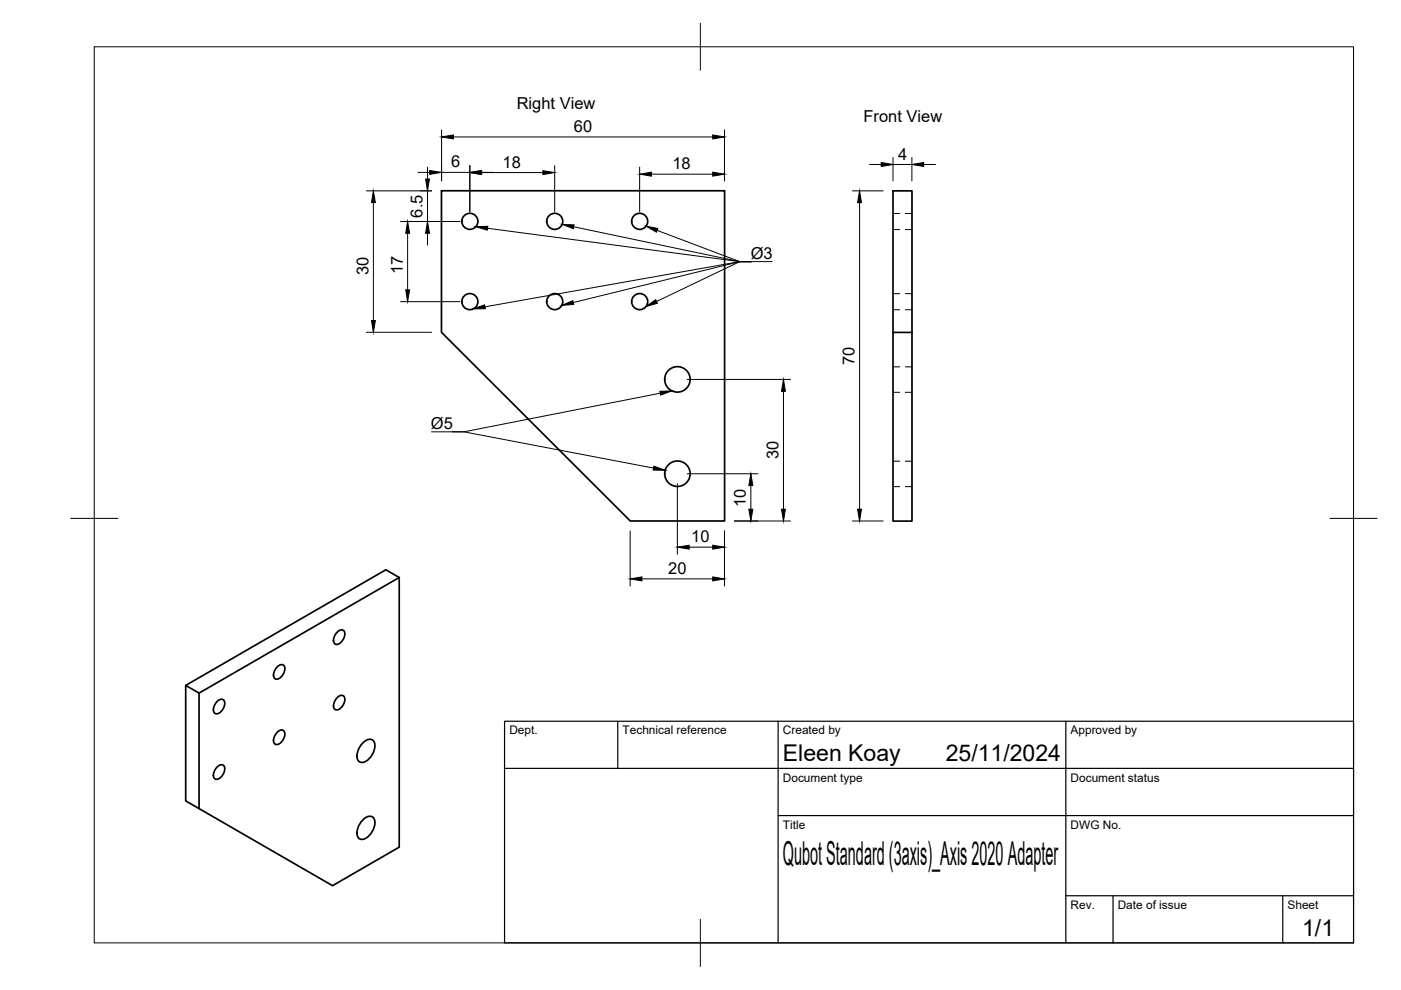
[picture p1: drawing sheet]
<svg xmlns="http://www.w3.org/2000/svg" width="297mm" height="210mm" viewBox="0 0 297 210" stroke-linecap="round" stroke-linejoin="round" font-family="sans-serif">
<!-- layer: Visible -->
<g fill="none" stroke="#000" stroke-width=".36">
<path d="M93.6 40.4h60v70.1h-20l-40-40zM189.3 70.5h4.1v40h-4.1zM189.3 70.5v-30h4.1v30M71.5 134a.88 .88 0 0 1 1.6 0 2.22 2.22 0 0 1-1.9 2.6 1.47 1.47 0 0 1 0-2.2zM84.6 122.4l-42.4 24.6M39.4 145.3v24.5l31.1 18 14.1-8.2v-57.2l-2.8-1.6-42.4 24.5 2.8 1.7v24.4M46.1 148.7a.88 .88 0 0 1 1.5 0 2.22 2.22 0 0 1-1.9 2.6 1.47 1.47 0 0 1 0-2.2zM58.8 141.4a.88 .88 0 0 1 1.5 0 2.22 2.22 0 0 1-1.8 2.6 1.47 1.47 0 0 1 0-2.3zM58.8 155.2a.88 .88 0 0 1 1.5 0 2.22 2.22 0 0 1-1.8 2.7 1.47 1.47 0 0 1 0-2.3zM71.5 147.9a.88 .88 0 0 1 1.6 0 2.22 2.22 0 0 1-1.9 2.6 1.47 1.47 0 0 1 0-2.2zM76.7 157.7a1.62 1.62 0 0 1 2.5-.6 3.5 3.5 0 0 1-2.6 4.6 1.62 1.62 0 0 1-.7-2.5zM46.1 162.6a.88 .88 0 0 1 1.5 0 2.22 2.22 0 0 1-1.9 2.6 1.47 1.47 0 0 1 0-2.2z"/>
<path d="M76.7 174a1.62 1.62 0 0 1 2.5-.5 3.5 3.5 0 0 1-2.6 4.5 1.62 1.62 0 0 1-.7-2.5z"/>
<circle cx="99.6" cy="46.9" r="1.7"/>
<circle cx="117.6" cy="46.9" r="1.7"/>
<circle cx="135.6" cy="46.9" r="1.7"/>
<circle cx="99.6" cy="63.9" r="1.7"/>
<circle cx="117.6" cy="63.9" r="1.7"/>
<circle cx="135.6" cy="63.9" r="1.7"/>
<circle cx="143.6" cy="80.4" r="2.7"/>
<circle cx="143.6" cy="100.4" r="2.7"/>
</g>
<!-- layer: Hidden -->
<g fill="none" stroke="#000" stroke-width=".21">
<path d="M189.3 45.3h1.5M189.3 48.7h1.5M191.9 45.3h1.5M191.9 48.7h1.5M189.3 62.3h1.5M189.3 65.7h1.5M189.3 77.8h1.5M191.9 62.3h1.5M191.9 65.7h1.5M191.9 77.8h1.5M189.3 97.8h1.5M189.3 83.2h1.5"/>
<path d="M191.9 97.8h1.5M191.9 83.2h1.5M189.3 103.2h1.5M191.9 103.2h1.5"/>
</g>
<!-- layer: BORDER -->
<path d="M20 9.9h267v190h-267zM148.5 4.9v10M15 109.9h10M282 109.9h10M148.5 194.9v10" fill="none" stroke="#000" stroke-width=".21"/>
<!-- layer: TITLEBLOCK -->
<path d="M107 152.9h180v47h-180zM131 152.9v10M165 152.9v47M226 152.9v47M107 162.9h180M165 172.9h122M226 189.9h61M236 189.9v10M272 189.9v10" fill="none" stroke="#000" stroke-width=".25"/>
<!-- layer: FD_Dimensions -->
<g fill="none" stroke="#000" stroke-width=".21">
<path d="M88.6 36.5h2.5M90.6 35.4v2.6M93.6 27.5v10.8M93.6 36.5h6M96.1 29h55M99.6 35.1v9.8M102.1 36.5l13 .1M117.6 35.1v9.8M135.6 35.4v9.5M138.1 36.9h13M153.6 27.5v10.8M184.3 34.9h2.5"/>
<path d="M189.3 33.4v5M189.3 34.9h4M193.3 33.4v5M195.8 34.9h2.6M77.7 40.5h13.8M79.2 43v25M84.9 47h12.6M86.4 49.5v12M90.6 40.5v6.5M90.6 49.5v2.5M180.7 40.5h6.5M182.2 43v65"/>
<path d="M77.7 70.5h13.8M84.9 64h12.6M145.7 80.4h21.9M166.1 83v25M133.6 112.6v11.6M143.6 102.5v15M145.7 100.4h15M146.1 116h5M153.6 112.6v11.6M155.7 110.5h11.9M159.2 102.9v5.1M180.7 110.5h6.5"/>
<path d="M136.1 122.7h15"/>
</g>
<g fill="#000" stroke="#000" stroke-width=".21">
<path d="M90.2 38h.9l-.5 2.5zM91.1 36.1l2.5 .4-2.5 .5zM93.6 29l2.5-.4v.9zM99.6 36.5l2.5-.4v.9zM99.6 36.6l2.5-.4v.8zM115.1 36.2l2.5 .4-2.5 .4zM135.6 36.9l2.5-.4v.9zM151.1 28.6l2.5 .4-2.5 .5zM151.1 36.5l2.5 .4-2.5 .5zM186.8 34.5l2.5 .4-2.5 .4zM193.3 34.9l2.5-.4v.8zM79.2 40.5l.4 2.5h-.8z"/>
<path d="M86.4 47l.4 2.5h-.8zM90.6 47l.5 2.5h-.9zM182.2 40.5l.4 2.5h-.8zM78.8 68h.8l-.4 2.5zM86 61.5h.8l-.4 2.5zM166.1 80.4l.4 2.6h-.8zM143.6 116l2.5-.4v.8zM151.1 115.6l2.5 .4-2.5 .4zM159.2 100.4l.4 2.5h-.8zM158.8 108h.8l-.4 2.5zM165.7 108h.8l-.4 2.5zM181.8 108h.8l-.4 2.5z"/>
<path d="M133.6 122.7l2.5-.4v.9zM151.1 122.3l2.5 .4-2.5 .5z"/>
</g>
<!-- layer: Leaders -->
<path d="M100.9 48.1l2.5-.1-.1 .8zM119.2 47.6l2.5 .1-.1 .8zM137 48l2.5 .4-.3 .8zM100.4 65.5l2.3-.9 .2 .9zM119.1 64.7l2.4-1 .1 .9zM136.9 65l2.1-1.5 .4 .8zM138.6 98.8l2.4 .9h-2.5zM139.9 83l2.5-.1-2.3 .9z" fill="#000" stroke="#000" stroke-width=".21"/>
<path d="M103.4 48.4l53.4 7.1h6.9M121.6 48.1l35.2 7.4h2.5M139.3 48.8l17.5 6.7h2.5M159.3 55.5h-2.5l-54 9.6M159.3 55.5h-2.5l-35.3 8.6M159.3 55.5h-2.5l-17.6 8.4M95.9 91.6h2.5l40.2 7.6M140 83.4l-41.6 8.2h-6.9" fill="none" stroke="#000" stroke-width=".21"/>
<text font-size="7" x="166" y="183.4">Qubot Standard (3axis)_Axis 2020 Adapter</text>
<g font-size="4.9">
<text x="166" y="161.4">Eleen Koay</text>
<text x="200.5" y="161.4">25/11/2024</text>
<text x="276.1" y="198.6">1/1</text>
</g>
<g font-size="3.5">
<text x="109.6" y="23">Right View</text>
<text x="121.7" y="28">60</text>
<text x="183.1" y="25.8">Front View</text>
<text x="95.7" y="35.5">6</text>
<text x="106.6" y="35.6">18</text>
<text x="142.6" y="35.9">18</text>
<text x="190.4" y="33.9">4</text>
<text x="89.6" y="46.1" transform="rotate(-90 89.6 46.1)">6.5</text>
<text x="78.1" y="58.3" transform="rotate(-90 78.1 58.3)">30</text>
<text x="85.4" y="58" transform="rotate(-90 85.4 58)">17</text>
<text x="159.2" y="55">Ø3</text>
<text x="181.2" y="77.4" transform="rotate(-90 181.2 77.4)">70</text>
<text x="91.4" y="91.1">Ø5</text>
<text x="165.1" y="97.4" transform="rotate(-90 165.1 97.4)">30</text>
<text x="158.2" y="107.5" transform="rotate(-90 158.2 107.5)">10</text>
<text x="146.6" y="115">10</text>
<text x="141.7" y="121.7">20</text>
</g>
<g font-size="2.5">
<text x="108" y="155.7">Dept.</text>
<text x="132" y="155.7">Technical reference</text>
<text x="166" y="155.7">Created by</text>
<text x="227" y="155.7">Approved by</text>
<text x="166" y="165.7">Document type</text>
<text x="227" y="165.7">Document status</text>
<text x="166" y="175.7">Title</text>
<text x="227" y="175.7">DWG No.</text>
<text x="227" y="192.7">Rev.</text>
<text x="237" y="192.7">Date of issue</text>
<text x="273" y="192.7">Sheet</text>
</g>
</svg>
